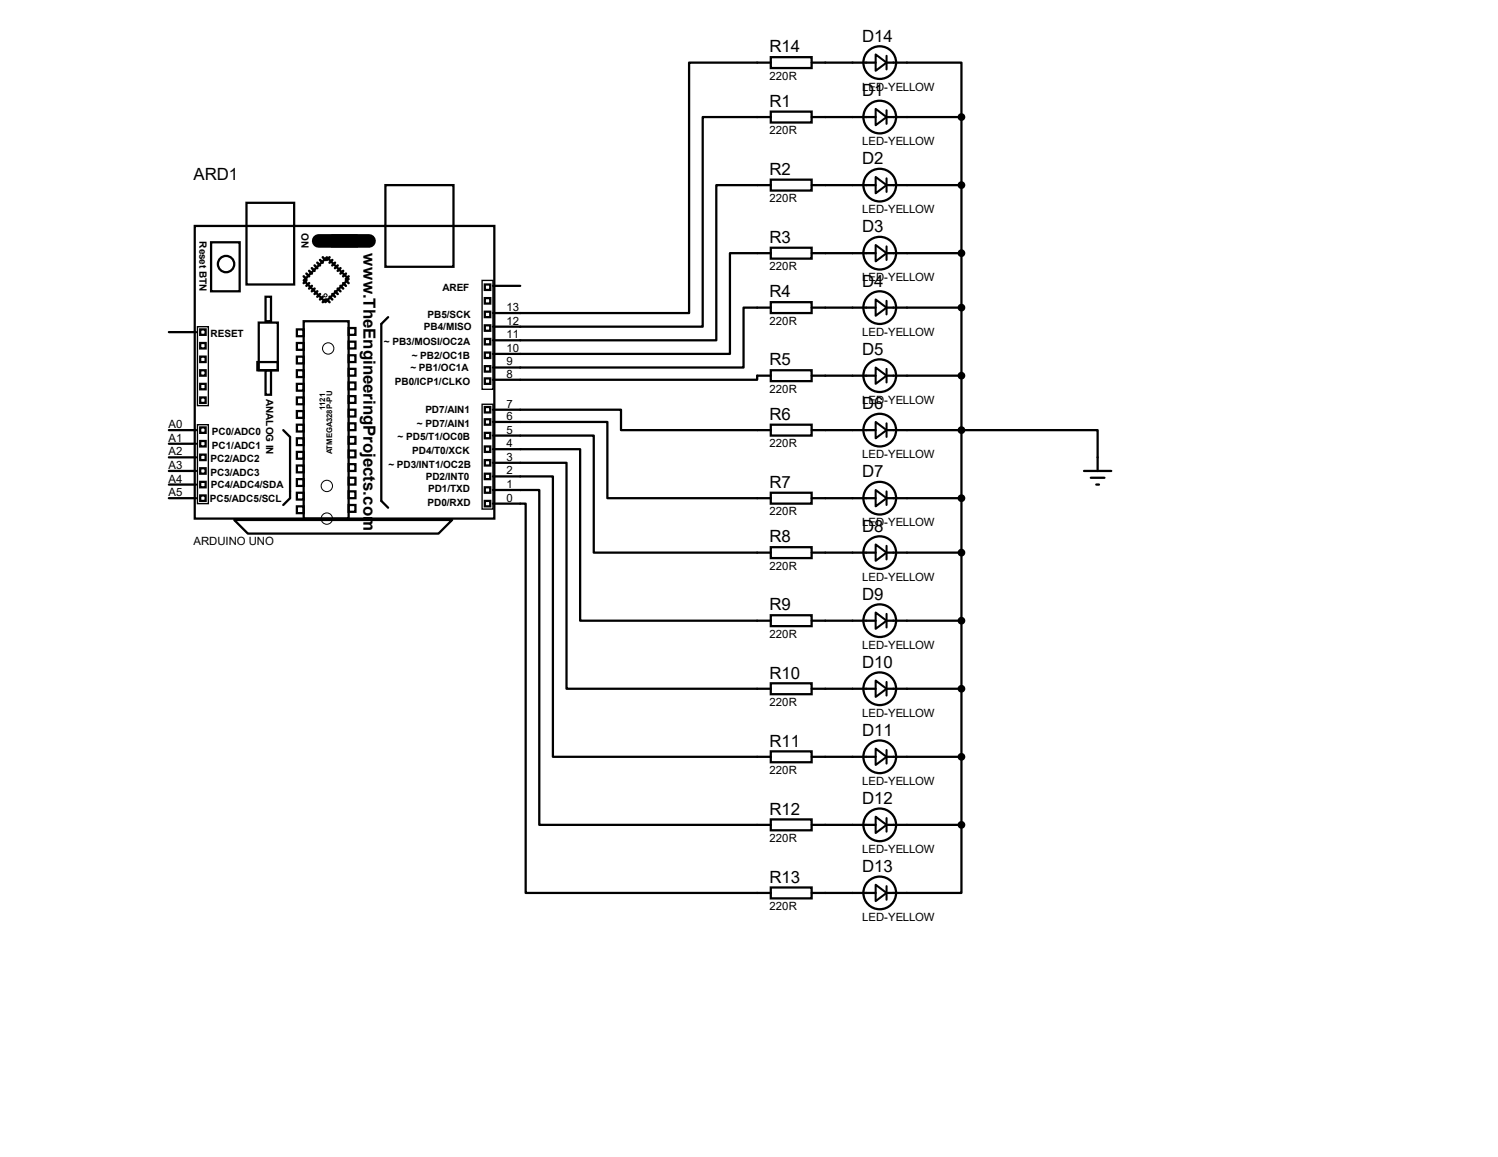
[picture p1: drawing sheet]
<svg xmlns="http://www.w3.org/2000/svg" width="279mm" height="216mm" viewBox="0 0 279 216" stroke-linecap="round" stroke-linejoin="round" font-family="sans-serif">
<g fill="none" stroke="#000" stroke-width=".42">
<path d="M143.8 10.7h7.6v2h-7.6zM143.8 11.7h-15.3v46.7h-36.6M151.4 11.7h11.9M165.4 11.7h13.9v10.1M46 37.8h8.9v15.3h-8.9zM71.9 34.5h12.7v15.3h-12.7zM143.8 20.8h7.6v2.1h-7.6zM143.8 33.5h7.6v2.1h-7.6zM143.8 34.5h-10.2v29h-41.7M143.8 21.8h-12.7v39.2h-39.2M151.4 21.8h11.9M151.4 34.5h11.9"/>
<path d="M165.4 21.8h13.9M165.4 34.5h13.9M179.3 21.8v132.1M36.3 42.2h55.9v54.6h-55.9zM39.4 45.2h5.3v9.2h-5.3zM49.5 55.4h1v4.5h-1zM56.6 59.9h8.4v36.9h-8.4zM61 48l4 4.1-4.3 4.3-4.1-4.1zM62 43.9h4.5v2.1h-4.5zM72.4 59.2l-1.3 1.3v33l1.3 1.2M90.4 53.1h1v1h-1zM90.4 58.2h1v1h-1z"/>
<path d="M90.4 55.6h1v1h-1zM91.9 53.3h5.1M143.8 46.2h7.6v2.1h-7.6zM143.8 56.4h7.6v2h-7.6zM143.8 57.4h-5.1v11.2h-46.8M143.8 47.2h-7.7v18.8h-44.2M151.4 47.2h11.9M151.4 57.4h11.9M165.4 47.2h13.9M165.4 57.4h13.9M31.5 62h5.1M37.3 64h1.1v1h-1.1z"/>
<path d="M37.3 69.1h1.1v1h-1.1zM37.3 74.2h1.1v1h-1.1zM37.3 71.6h1.1v1h-1.1zM37.3 66.5h1.1v1.1h-1.1zM37.3 61.5h1.1v1h-1.1zM37.3 79.8h1.1v1h-1.1zM48 67.6h3.8v1.5h-3.8zM48.3 60.2h3.5v8.9h-3.5zM49.5 69.1h1v4.6h-1zM55.4 61.5h1.2v1.2h-1.2zM55.4 64h1.2v1.3h-1.2zM55.4 66.5h1.2v1.3h-1.2z"/>
<path d="M55.4 69.1h1.2v1.3h-1.2zM55.4 71.6h1.2v1.3h-1.2zM55.4 74.2h1.2v1.2h-1.2zM55.4 76.7h1.2v1.3h-1.2zM55.4 79.2h1.2v1.3h-1.2zM65 61.2h1.3v1.3h-1.3zM65 63.8h1.3v1.2h-1.3zM65 66.3h1.3v1.3h-1.3zM65 68.8h1.3v1.3h-1.3zM65 71.4h1.3v1.2h-1.3zM65 73.9h1.3v1.3h-1.3zM65 76.5h1.3v1.2h-1.3z"/>
<path d="M65 79h1.3v1.3h-1.3zM90.4 60.7h1v1h-1zM90.4 63.2h1v1.1h-1zM90.4 65.8h1v1h-1zM90.4 68.3h1v1h-1zM90.4 70.6h1v1h-1zM90.4 75.9h1v1.1h-1zM90.4 78.2h1v1h-1zM91.9 78.7h21.4v14.3h30.5M91.9 76.5h23.9v3.8h28M143.8 69.1h7.6v2h-7.6zM143.8 79.2h7.6v2.1h-7.6z"/>
<path d="M143.8 70.1h-2.6v.8h-49.3M151.4 70.1h11.9M165.4 70.1h13.9M31.5 80.3h5.1M31.5 93h5.1M31.5 90.4h5.1M31.5 87.9h5.1M31.5 85.3h5.1M31.5 82.8h5.1M37.3 82.3h1.1v1h-1.1zM37.3 84.8h1.1v1.1h-1.1zM37.3 87.4h1.1v1h-1.1z"/>
<path d="M37.3 89.9h1.1v1h-1.1zM37.3 92.5h1.1v1h-1.1zM43.7 97h40.6l-2.5 2.6h-35.6zM52.8 80.3l1.3 1.2v11.5l-1.3 1.2M55.4 81.8h1.2v1.3h-1.2zM55.4 84.3h1.2v1.3h-1.2zM55.4 86.9h1.2v1.2h-1.2zM55.4 89.4h1.2v1.3h-1.2zM55.4 91.9h1.2v1.3h-1.2zM55.4 94.5h1.2v1.3h-1.2zM65 81.5h1.3v1.3h-1.3zM65 84.1h1.3v1.2h-1.3z"/>
<path d="M65 86.6h1.3v1.3h-1.3zM65 89.2h1.3v1.2h-1.3zM65 91.7h1.3v1.3h-1.3zM65 94.2h1.3v1.3h-1.3zM90.4 80.8h1v1h-1zM90.4 83.3h1v1h-1zM90.4 85.9h1v1h-1zM90.4 88.4h1v1h-1zM90.4 90.9h1v1h-1zM90.4 93.5h1v1h-1zM91.9 91.4h8.7v62.5h43.2M91.9 88.9h11.2v52.3h40.7"/>
<path d="M91.9 86.4h13.8v42.1h38.1M91.9 83.8h16.3v32h35.6M91.9 81.3h18.8v21.8h33.1M91.9 94h6.1v72.6h45.8M143.8 91.9h7.6v2.1h-7.6zM151.4 80.3h11.9M151.4 93h11.9M165.4 80.3h39.3v7.6M165.4 93h13.9M202.2 87.9h5.1M203.5 89.2h2.5M204.5 90.4h.5"/>
<path d="M143.8 102.1h7.6v2h-7.6zM143.8 114.8h7.6v2h-7.6zM151.4 103.1h11.9M151.4 115.8h11.9M165.4 103.1h13.9M165.4 115.8h13.9M143.8 127.5h7.6v2h-7.6zM151.4 128.5h11.9M165.4 128.5h13.9M143.8 140.2h7.6v2h-7.6zM143.8 152.9h7.6v2h-7.6zM151.4 141.2h11.9"/>
<path d="M151.4 153.9h11.9M165.4 141.2h13.9M165.4 153.9h13.9M179.3 153.9v12.7h-13.9M143.8 165.6h7.6v2h-7.6zM151.4 166.6h11.9"/>
<circle cx="164.1" cy="11.7" r="3"/>
<circle cx="164.1" cy="21.8" r="3"/>
<circle cx="164.1" cy="34.5" r="3"/>
<circle cx="42.2" cy="49.3" r="1.52"/>
<circle cx="164.1" cy="47.2" r="3"/>
<circle cx="164.1" cy="57.4" r="3"/>
<circle cx="164.1" cy="70.1" r="3"/>
<circle cx="164.1" cy="93" r="3"/>
<circle cx="164.1" cy="80.3" r="3"/>
<circle cx="164.1" cy="115.8" r="3"/>
<circle cx="164.1" cy="103.1" r="3"/>
<circle cx="164.1" cy="128.5" r="3"/>
<circle cx="164.1" cy="153.9" r="3"/>
<circle cx="164.1" cy="141.2" r="3"/>
<circle cx="164.1" cy="166.6" r="3"/>
</g>
<g fill="none" stroke="#000" stroke-width=".38">
<path d="M163.3 10.2l2.1 1.5-2.1 1.5zM165.4 10.4v2.6M163.3 20.3l2.1 1.5-2.1 1.6zM163.3 33l2.1 1.5-2.1 1.6zM165.4 20.6v2.5M165.4 33.3v2.5M163.3 45.7l2.1 1.5-2.1 1.6zM163.3 55.9l2.1 1.5-2.1 1.5zM165.4 46v2.5M165.4 56.1v2.6M163.3 68.6l2.1 1.5-2.1 1.5zM163.3 78.7l2.1 1.6-2.1 1.5z"/>
<path d="M165.4 68.8v2.6M165.4 79v2.5M163.3 91.4l2.1 1.6-2.1 1.5zM165.4 91.7v2.5M163.3 101.6l2.1 1.5-2.1 1.5zM163.3 114.3l2.1 1.5-2.1 1.5zM165.4 101.9v2.5M165.4 114.6v2.5M163.3 127l2.1 1.5-2.1 1.5zM163.3 139.7l2.1 1.5-2.1 1.5zM165.4 127.3v2.5M165.4 140v2.5"/>
<path d="M163.3 152.4l2.1 1.5-2.1 1.5zM165.4 152.7v2.5M163.3 165.1l2.1 1.5-2.1 1.5zM165.4 165.4v2.5"/>
</g>
<g fill="#000" stroke="#000" stroke-width=".42">
<circle cx="179.3" cy="34.5" r=".51"/>
<circle cx="179.3" cy="21.8" r=".51"/>
<circle cx="179.3" cy="57.4" r=".51"/>
<circle cx="179.3" cy="47.2" r=".51"/>
<circle cx="179.3" cy="70.1" r=".51"/>
<circle cx="179.3" cy="80.3" r=".51"/>
<circle cx="179.3" cy="93" r=".51"/>
<circle cx="179.3" cy="103.1" r=".51"/>
<circle cx="179.3" cy="115.8" r=".51"/>
<circle cx="179.3" cy="128.5" r=".51"/>
<circle cx="179.3" cy="153.9" r=".51"/>
<circle cx="179.3" cy="141.2" r=".51"/>
</g>
<path d="M59.4 45h9.4" fill="none" stroke="#000" stroke-width="2.5"/>
<g fill="none" stroke="#000" stroke-width=".47">
<path d="M56.6 51.6l.5 .5M57.1 51.1l.6 .5M57.1 52.3l-.5 .5M57.7 50.5l.5 .6M57.7 52.8l-.6 .5M58.2 50l.5 .5M58.2 53.3l-.5 .5M58.7 49.5l.5 .5M58.7 53.8l-.5 .6M59.2 49l.5 .5M59.2 54.4l-.5 .5M59.7 48.5l.5 .5"/>
<path d="M59.7 54.9l-.5 .5M60.2 48l.5 .5M60.2 55.4l-.5 .5M60.7 55.9l-.5 .5M61 55.9l.5 .5M61.5 55.4l.5 .5M61.5 48l-.5 .5M62 54.9l.5 .5M62 48.5l-.5 .5M62.5 54.4l.5 .5M62.5 49l-.5 .5M63 53.8l.5 .6"/>
<path d="M63 49.5l-.5 .5M63.5 53.3l.5 .5M63.5 50l-.5 .5M64 52.8l.5 .5M64 50.5l-.5 .6M64.5 52.3l.5 .5M64.5 51.1l-.5 .5M65 51.6l-.5 .5"/>
</g>
<g fill="none" stroke="#000" stroke-width=".19">
<circle cx="60.7" cy="55.1" r=".3"/>
<circle cx="61.2" cy="65" r="1.06"/>
<circle cx="61" cy="96.8" r="1.06"/>
<circle cx="61" cy="90.7" r="1.06"/>
</g>
<path d="M89.9 52.3h2v20.3h-2zM36.8 61h2.1v14.7h-2.1zM36.8 79.2h2.1v14.8h-2.1zM89.9 75.4h2v19.6h-2z" fill="none" stroke="#000" stroke-width=".25"/>
<g font-size="3.1">
<text x="143.6" y="9.8">R14</text>
<text x="160.8" y="7.7">D14</text>
<text x="160.8" y="17.9">D1</text>
<text x="143.6" y="19.9">R1</text>
<text x="36.1" y="33.7">ARD1</text>
<text x="143.6" y="32.6">R2</text>
<text x="160.8" y="30.6">D2</text>
<text x="67.8" y="47.3" transform="rotate(90 67.8 47.3)">www.TheEngineeringProjects.com</text>
<text x="143.6" y="45.3">R3</text>
<text x="160.8" y="43.3">D3</text>
<text x="160.8" y="53.5">D4</text>
<text x="143.6" y="55.5">R4</text>
<text x="143.6" y="68.2">R5</text>
<text x="160.8" y="66.2">D5</text>
<text x="160.8" y="76.3">D6</text>
<text x="143.6" y="78.4">R6</text>
<text x="160.8" y="89">D7</text>
<text x="143.6" y="91.1">R7</text>
<text x="143.6" y="101.2">R8</text>
<text x="160.8" y="99.2">D8</text>
<text x="143.6" y="113.9">R9</text>
<text x="160.8" y="111.9">D9</text>
<text x="160.8" y="124.6">D10</text>
<text x="143.6" y="126.6">R10</text>
<text x="160.8" y="137.3">D11</text>
<text x="143.6" y="139.3">R11</text>
<text x="160.8" y="150">D12</text>
<text x="143.6" y="152">R12</text>
<text x="143.6" y="164.7">R13</text>
<text x="160.8" y="162.7">D13</text>
</g>
<g font-size="2.1">
<text x="143.6" y="14.9">220R</text>
<text x="160.8" y="16.9">LED-YELLOW</text>
<text x="143.6" y="25">220R</text>
<text x="160.8" y="27.1">LED-YELLOW</text>
<text x="143.6" y="37.7">220R</text>
<text x="160.8" y="39.8">LED-YELLOW</text>
<text x="143.6" y="50.4">220R</text>
<text x="160.8" y="52.5">LED-YELLOW</text>
<text x="94.5" y="58">13</text>
<text x="94.5" y="65.7">10</text>
<text x="94.5" y="63.1">11</text>
<text x="94.5" y="60.6">12</text>
<text x="143.6" y="60.6">220R</text>
<text x="160.8" y="62.6">LED-YELLOW</text>
<text x="94.5" y="70.5">8</text>
<text x="94.5" y="68.2">9</text>
<text x="94.5" y="76.1">7</text>
<text x="143.6" y="73.3">220R</text>
<text x="160.8" y="75.3">LED-YELLOW</text>
<text x="31.5" y="82.4">A1</text>
<text x="31.5" y="79.9">A0</text>
<text x="94.5" y="83.4">4</text>
<text x="94.5" y="80.9">5</text>
<text x="94.5" y="78.4">6</text>
<text x="143.6" y="83.4">220R</text>
<text x="31.5" y="87.5">A3</text>
<text x="31.5" y="85">A2</text>
<text x="94.5" y="88.5">2</text>
<text x="94.5" y="86">3</text>
<text x="160.8" y="85.5">LED-YELLOW</text>
<text x="31.5" y="92.6">A5</text>
<text x="31.5" y="90">A4</text>
<text x="94.5" y="93.6">0</text>
<text x="94.5" y="91.1">1</text>
<text x="36.1" y="101.7">ARDUINO UNO</text>
<text x="143.6" y="96.1">220R</text>
<text x="160.8" y="98.2">LED-YELLOW</text>
<text x="143.6" y="106.3">220R</text>
<text x="160.8" y="108.3">LED-YELLOW</text>
<text x="143.6" y="119">220R</text>
<text x="160.8" y="121">LED-YELLOW</text>
<text x="143.6" y="131.7">220R</text>
<text x="160.8" y="133.7">LED-YELLOW</text>
<text x="143.6" y="144.4">220R</text>
<text x="160.8" y="146.4">LED-YELLOW</text>
<text x="143.6" y="157.1">220R</text>
<text x="160.8" y="159.1">LED-YELLOW</text>
<text x="143.6" y="169.8">220R</text>
<text x="160.8" y="171.8">LED-YELLOW</text>
</g>
<g font-size="1.9">
<text x="37.2" y="45" transform="rotate(90 37.2 45)">Reset BTN</text>
<text x="56.3" y="43.6" transform="rotate(90 56.3 43.6)">ON</text>
<text x="79.8" y="59.3">PB5/SCK</text>
<text x="82.5" y="54.2">AREF</text>
<text x="39.3" y="62.9">RESET</text>
<text x="71.6" y="64.4">~ PB3/MOSI/OC2A</text>
<text x="79.1" y="61.6">PB4/MISO</text>
<text x="73.7" y="71.8">PB0/ICP1/CLKO</text>
<text x="76.5" y="69.2">~ PB1/OC1A</text>
<text x="76.8" y="66.9">~ PB2/OC1B</text>
<text x="49.7" y="74.5" transform="rotate(90 49.7 74.5)">ANALOG IN</text>
<text x="79.3" y="77.1">PD7/AIN1</text>
<text x="39.5" y="83.7">PC1/ADC1</text>
<text x="39.5" y="81.2">PC0/ADC0</text>
<text x="74.2" y="82.2">~ PD5/T1/OC0B</text>
<text x="77.8" y="79.6">~ PD7/AIN1</text>
<text x="39.3" y="88.8">PC3/ADC3</text>
<text x="39.3" y="86.2">PC2/ADC2</text>
<text x="72.4" y="87.2">~ PD3/INT1/OC2B</text>
<text x="76.9" y="84.7">PD4/T0/XCK</text>
<text x="79.4" y="89.5">PD2/INT0</text>
<text x="39.2" y="93.6">PC5/ADC5/SCL</text>
<text x="39.3" y="91.1">PC4/ADC4/SDA</text>
<text x="79.8" y="94.4">PD0/RXD</text>
<text x="79.8" y="91.8">PD1/TXD</text>
</g>
<g font-size="1.4">
<text x="60.7" y="76.5" transform="rotate(-90 60.7 76.5)">1121</text>
<text x="61.9" y="84.8" transform="rotate(-90 61.9 84.8)">ATMEGA328P-PU</text>
</g>
</svg>
